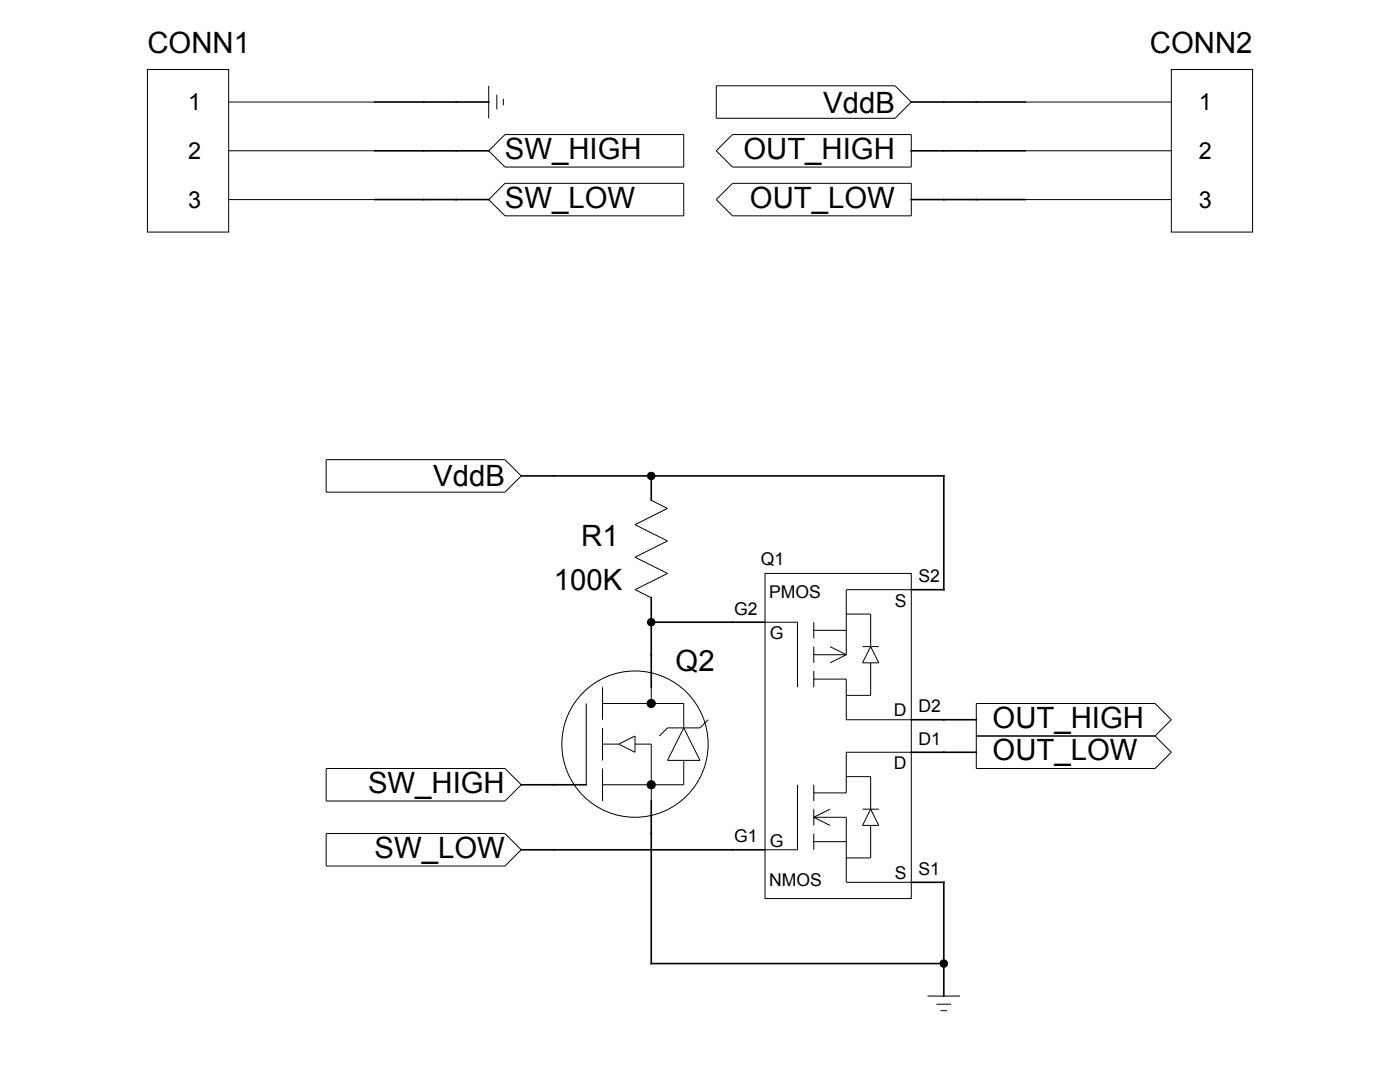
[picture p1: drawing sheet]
<svg xmlns="http://www.w3.org/2000/svg" width="279mm" height="216mm" viewBox="0 0 279 216" stroke-linecap="round" stroke-linejoin="round" font-family="sans-serif">
<g fill="none" stroke="#000" stroke-width=".2">
<path d="M29.4 13.9h16.2v32.4h-16.2zM97.5 17.1v6.5M99.2 18.9v2.9M100.5 19.7v1.3M142.9 17.1h35.7l3.3 3.3-3.3 3.2h-35.7zM233.8 13.9h16.2v32.4h-16.2zM45.6 20.4h29.2M45.6 30.1h29.2M45.6 39.8h29.2M97.5 30.1l3.3-3.3h35.7v6.5h-35.7zM100.8 36.6h35.7v6.5h-35.7l-3.3-3.3zM146.2 26.8h35.7v6.5h-35.7l-3.3-3.2z"/>
<path d="M146.2 36.6h35.7v6.5h-35.7l-3.3-3.3zM204.6 20.4h29.2M204.6 30.1h29.2M204.6 39.8h29.2M65.1 91.7h35.7l3.2 3.3-3.2 3.2h-35.7zM130 99.8l3.2 1.7-6.5 3.2 6.5 3.2-6.5 3.3 6.5 3.2-6.5 3.3 3.3 1.6M152.7 114.4h29.2v64.9h-29.2zM181.9 117.7h-13v12.9M120.2 137.1v6.5M130 137.1v3.3M152.7 124.2h6.5v12.9M162.4 124.2v3.2"/>
<path d="M162.4 129v3.3M162.4 133.9v3.2M162.4 135.5h6.5v8.1h13M162.4 130.6h6.5M162.4 125.8h6.5M165.6 129l3.3 1.6M168.9 122.5h4.9v6.5M168.9 130.6l-3.3 1.7M172.1 129h3.3M173.8 132.3v6.5h-4.9M173.8 129l1.6 3.3h-3.3zM65.1 153.3h35.7l3.2 3.3-3.2 3.2h-35.7z"/>
<path d="M117 140.4v16.2M120.2 140.4h16.3v4.8M120.2 145.2v6.5M120.2 153.3v6.5M120.2 148.5h3.3M123.5 148.5l3.2-1.6v3.2zM126.7 148.5h3.3v11.3M136.5 151.7v4.9h-16.3M136.5 145.2l3.2 6.5h-6.5zM141.3 143.6l-1.6 1.6h-6.5l-1.6 1.7M159.2 156.6v13h-6.5M162.4 156.6v3.2"/>
<path d="M168.9 155h4.9v6.5M181.9 150.1h-13v8.1h-6.5M194.8 140.4h35.7l3.3 3.2-3.3 3.3 3.3 3.2-3.3 3.2h-35.7zM194.8 146.9h35.7M65.1 166.3h35.7l3.2 3.3-3.2 3.2h-35.7zM162.4 161.5v3.2M162.4 166.3v3.3M162.4 163.1h6.5v13h13M162.4 167.9h6.5M162.4 163.1l3.2 1.6M165.6 161.5l-3.2 1.6M172.1 161.5h3.3"/>
<path d="M173.8 164.7v6.5h-4.9M173.8 161.5l1.6 3.2h-3.3zM185.1 198.8h6.5M186.9 200.4h2.9M187.7 201.7h1.3"/>
<circle cx="126.7" cy="148.5" r="14.6"/>
</g>
<g fill="none" stroke="#000" stroke-width=".32">
<path d="M74.8 30.1h22.7M74.8 20.4h22.7M74.8 39.8h22.7M181.9 30.1h22.7M181.9 20.4h22.7M181.9 39.8h22.7M104 95h84.4v22.7h-6.5M130 95v4.8M130 119.2v17.9M130 124.2h22.7M104 156.6h13M130 159.8v32.5h58.4"/>
<path d="M181.9 143.6h12.9M181.9 150.1h12.9M104 169.6h48.7M181.9 176.1h6.5v22.7"/>
</g>
<g fill="#000" stroke="#000" stroke-width=".2">
<circle cx="130" cy="156.6" r=".82"/>
<circle cx="130" cy="140.4" r=".82"/>
</g>
<g fill="#000">
<circle cx="130" cy="95" r=".82"/>
<circle cx="130" cy="124.2" r=".82"/>
<circle cx="188.3" cy="192.3" r=".82"/>
</g>
<g font-size="5.9">
<text x="29.4" y="10.6">CONN1</text>
<text x="229.5" y="10.6">CONN2</text>
<text x="164.3" y="22.5">VddB</text>
<text x="100.8" y="31.7">SW_HIGH</text>
<text x="148.4" y="31.7">OUT_HIGH</text>
<text x="100.8" y="41.4">SW_LOW</text>
<text x="149.7" y="41.4">OUT_LOW</text>
<text x="86.5" y="97.1">VddB</text>
<text x="116" y="109">R1</text>
<text x="110.5" y="117.7">100K</text>
<text x="134.8" y="133.9">Q2</text>
<text x="198.1" y="145.2">OUT_HIGH</text>
<text x="198.1" y="151.7">OUT_LOW</text>
<text x="73.5" y="158.2">SW_HIGH</text>
<text x="74.8" y="171.2">SW_LOW</text>
</g>
<g font-size="4.7">
<text x="37.5" y="22">1</text>
<text x="239.3" y="22">1</text>
<text x="37.5" y="31.7">2</text>
<text x="239.3" y="31.7">2</text>
<text x="37.5" y="41.4">3</text>
<text x="239.3" y="41.4">3</text>
</g>
<g font-size="3.5">
<text x="151.9" y="112.8">Q1</text>
<text x="153.5" y="119.4">PMOS</text>
<text x="183.3" y="116.2">S2</text>
<text x="146.5" y="122.7">G2</text>
<text x="178.6" y="121.1">S</text>
<text x="153.6" y="127.6">G</text>
<text x="178.4" y="143">D</text>
<text x="183.3" y="142.2">D2</text>
<text x="183.3" y="148.6">D1</text>
<text x="178.4" y="153.5">D</text>
<text x="146.5" y="168.1">G1</text>
<text x="153.6" y="168.9">G</text>
<text x="153.5" y="176.9">NMOS</text>
<text x="178.6" y="175.4">S</text>
<text x="183.3" y="174.6">S1</text>
</g>
</svg>
